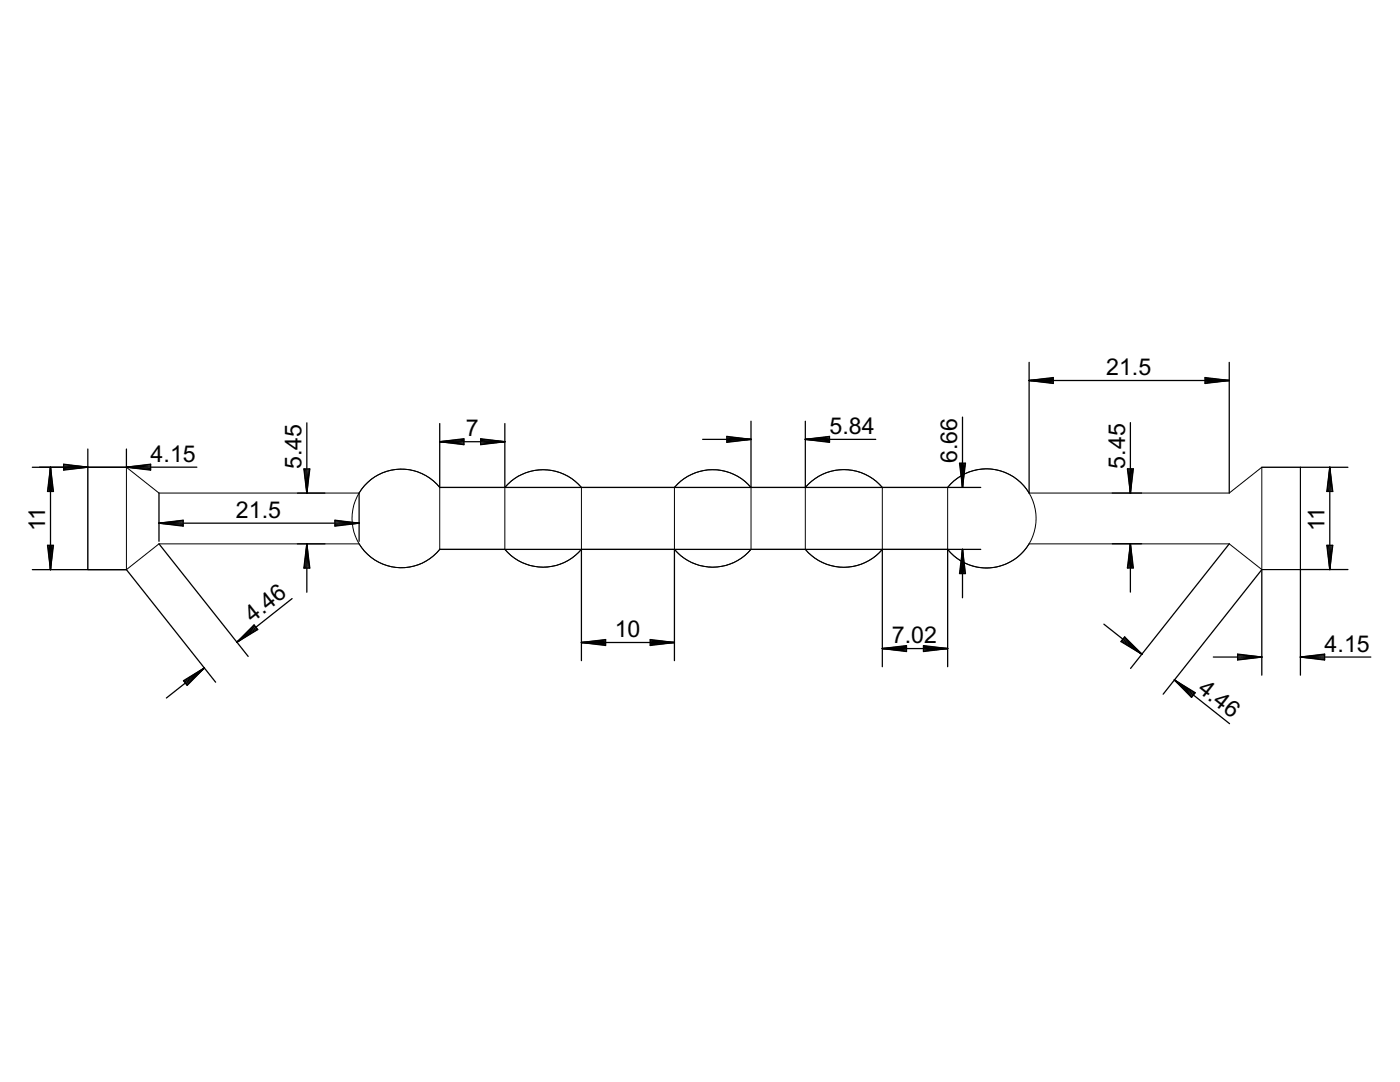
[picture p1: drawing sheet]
<svg xmlns="http://www.w3.org/2000/svg" width="279mm" height="216mm" viewBox="0 0 279 216" stroke-linecap="round" stroke-linejoin="round" font-family="sans-serif">
<g fill="none" stroke="#000" stroke-width=".2">
<path d="M25.2 93.2l6.5 5.2h40a9.9 9.9 0 0 1 16.1-1.1M25.2 93.2h-7.7v20.5h7.7M25.2 93.2v20.5M87.8 97.3a9.8 9.8 0 0 0-14.4-1.1 9.8 9.8 0 0 0 0 14.4 9.8 9.8 0 0 0 14.4-1M87.8 97.3v12.3M87.8 97.3h13M100.8 97.3a10 10 0 0 1 15.2 0M100.8 97.3v12.3M116 97.3v12.3M116 97.3h18.6M134.6 97.3a10 10 0 0 1 15.3 0M134.6 97.3v12.3"/>
<path d="M149.9 97.3v12.3M149.9 97.3h10.8M160.7 97.3a10.1 10.1 0 0 1 15.4 0M160.7 97.3v12.3M176.1 97.3v12.3M176.1 97.3h13M189.1 97.3a9.9 9.9 0 0 1 14.5-1.1 9.9 9.9 0 0 1 0 14.5 9.9 9.9 0 0 1-14.5-1.1M189.1 97.3v12.3M251.8 93.2l-6.5 5.2h-39.9a9.9 9.9 0 0 0-16.3-1.1M251.8 93.2h7.7v20.5l-7.7-.1M251.8 93.2v20.4M87.8 109.6a9.8 9.8 0 0 1-16.1-1.1h-40l-6.5 5.2"/>
<path d="M87.8 109.6h13M100.8 109.6a10 10 0 0 0 15.2 0M116 109.6h18.6M134.6 109.6a10 10 0 0 0 15.3 0M149.9 109.6h10.8M160.7 109.6a10 10 0 0 0 15.4 0M176.1 109.6h13M189.1 109.6a9.9 9.9 0 0 0 16.3-1.1h39.9l6.5 5.1"/>
</g>
<g fill="none" stroke="#000" stroke-width=".25">
<path d="M205.4 72.3v26.1M205.4 75.9h39.9M205.4 75.9l4.8-.6v1.2zM205.4 75.9l4.8 .3M205.4 75.9l4.8 .5M210.2 75.7l-4.8 .2M210.2 75.5l-4.8 .4M240.5 75.3l4.8 .6-4.8 .6zM240.5 75.7l4.8 .2M240.5 75.5l4.8 .4M245.3 72.3v26.1M245.3 75.9l-4.8 .3"/>
<path d="M245.3 75.9l-4.8 .5M7.9 93.2h9.6M10.1 93.2v20.5M10.1 93.2l.6 4.9h-1.2zM10.1 93.2l-.3 4.9M10.1 93.2l.2 4.9M10.1 93.2l-.5 4.9M10.1 93.2l.5 4.9M12.7 92.6l4.8 .6-4.8 .6zM12.7 93l4.8 .2M12.7 92.7l4.8 .5M17.5 89.6v3.6"/>
<path d="M17.5 93.2l-4.8 .3M17.5 93.2l-4.8 .5M25.2 89.6v3.6h-18.7M25.2 93.2h14.1M25.2 93.2l4.9-.6v1.2zM25.2 93.2l4.9 .3M25.2 93.2l4.9 .5M30.1 93l-4.9 .2M30.1 92.7l-4.9 .5M31.7 98.4v9.6M59.4 98.4h5.5M60.6 93.6h1.2l-.6 4.8z"/>
<path d="M60.7 93.6l.5 4.8M61 93.6l.2 4.8M61.2 84.4v14M61.5 93.6l-.3 4.8M61.7 93.6l-.5 4.8M71.7 98.4v9.6M87.8 84.5v12.8h107.9M87.8 88.1h13M87.8 88.1l4.8-.6v1.2zM87.8 88.1l4.8 .3M87.8 88.1l4.8 .5M92.6 87.9l-4.8 .2"/>
<path d="M92.6 87.7l-4.8 .4M95.9 87.5l4.9 .6-4.9 .6zM95.9 87.9l4.9 .2M95.9 87.7l4.9 .4M100.8 84.5v12.8M100.8 88.1l-4.9 .3M100.8 88.1l-4.9 .5M140.2 87.7h9.7M145.1 87.1l4.8 .6-4.8 .6zM145.1 87.4l4.8 .3M145.1 87.2l4.8 .5M149.9 84.1v13.2"/>
<path d="M149.9 87.7l-4.8 .2M149.9 87.7l-4.8 .5M160.7 84.1v13.2M160.7 87.7h14.1M160.7 87.7l4.8-.6v1.2zM160.7 87.7l4.8 .2M160.7 87.7l4.8 .5M165.5 87.4l-4.8 .3M165.5 87.2l-4.8 .5M191.5 92.4h1.2l-.6 4.9zM191.6 92.4l.5 4.9M191.9 92.4l.2 4.9"/>
<path d="M192.1 83.2v14.1M192.3 92.4l-.2 4.9M192.6 92.4l-.5 4.9M222 98.4h5.8M225 93.6h1.2l-.6 4.8zM225.1 93.6l.5 4.8M225.3 93.6l.3 4.8M225.6 84.3v14.1M225.8 93.6l-.2 4.8M226.1 93.6l-.5 4.8M259.5 93.2h9.5M265.4 93.2l.6 4.9h-1.2z"/>
<path d="M265.4 93.2v20.4M265.4 93.2l-.2 4.9M265.4 93.2l.2 4.9M265.4 93.2l-.5 4.9M265.4 93.2l.5 4.9M6.5 113.7h18.7l17.8 22.4M9.5 108.8h1.2l-.6 4.9zM9.6 108.8l.5 4.9M9.8 108.8l.3 4.9M10.3 108.8l-.2 4.9M10.6 108.8l-.5 4.9M31.7 108.5l17.8 22.5"/>
<path d="M31.7 104.4h40M31.7 104.4l4.9-.6v1.2zM31.7 104.4l4.9 .2M31.7 104.4l4.9 .5M36.6 104.1l-4.9 .3M36.6 103.9l-4.9 .5M58.3 119.4l-11 8.7M59.4 108.5h5.5M61.2 108.5v9.7M61.2 108.5l.6 4.8h-1.2zM61.2 108.5l-.2 4.8M61.2 108.5l.3 4.8"/>
<path d="M61.2 108.5l-.5 4.8M61.2 108.5l.5 4.8M66.8 103.8l4.9 .6-4.9 .6zM66.8 104.1l4.9 .3M66.8 103.9l4.9 .5M71.7 104.4l-4.9 .2M71.7 104.4l-4.9 .5M87.8 109.6h107.9M116 109.6v22.2M134.6 109.6v22.2M176.1 109.6v23.4M189.1 109.6v23.4"/>
<path d="M192.1 109.6v9.7M192.1 109.6l.6 4.8h-1.2zM192.1 109.6l-.2 4.8M192.1 109.6l.2 4.8M192.1 109.6l-.5 4.8M192.1 109.6l.5 4.8M222 108.5h5.8M225.6 108.5v9.7M225.6 108.5l.6 4.8h-1.2zM225.6 108.5l-.3 4.8M225.6 108.5l.2 4.8M225.6 108.5l-.5 4.8"/>
<path d="M225.6 108.5l.5 4.8M245.3 108.5l-19.7 24.9M264.8 108.8h1.2l-.6 4.8zM264.9 108.8l.5 4.8M265.2 108.8l.2 4.8M265.6 108.8l-.2 4.8M265.9 108.8l-.5 4.8M269 113.6h-9.5v21.1M36.6 135.8l4.2-2.5-3.4 3.5zM40.8 133.3l-7.6 6M40.8 133.3l-3.9 2.8M40.8 133.3l-3.7 3.2"/>
<path d="M40.8 133.3l-4.1 2.6M40.8 133.3l-3.5 3.4M50.7 124.7l.7 .9-4.1 2.5zM50.8 124.8l-3.5 3.3M50.9 125l-3.6 3.1M51.2 125.3l-3.9 2.8M51.4 125.5l-4.1 2.6M116 128.2h18.6M116 128.2l4.9-.6v1.2zM116 128.2l4.9 .2M116 128.2l4.9 .5M120.9 128l-4.9 .2"/>
<path d="M120.9 127.7l-4.9 .5M129.8 127.6l4.8 .6-4.8 .6zM129.8 128l4.8 .2M129.8 127.7l4.8 .5M134.6 128.2l-4.8 .2M134.6 128.2l-4.8 .5M176.1 129.4h13M176.1 129.4l4.8-.6v1.2zM176.1 129.4l4.8 .3M176.1 129.4l4.8 .5M180.9 129.2l-4.8 .2M180.9 128.9l-4.8 .5"/>
<path d="M184.3 128.8l4.8 .6-4.8 .6zM184.3 129.2l4.8 .2M184.3 128.9l4.8 .5M189.1 129.4l-4.8 .3M189.1 129.4l-4.8 .5M220.3 124.5l7.6 6M223.8 127.9l4.1 2.6M223.9 127.7l4 2.8M224.2 127.4l3.7 3.1M224.4 127.2l3.5 3.3M224.5 127.1l3.4 3.4-4.2-2.5zM234.4 135.7l11 8.7"/>
<path d="M234.4 135.7l4.1 2.5-.7 .9zM234.4 135.7l3.9 2.8M234.4 135.7l3.6 3.2M234.4 135.7l4.1 2.6M234.4 135.7l3.5 3.4M242.1 131.1h9.7M247 130.5l4.8 .6-4.8 .6zM247 130.9l4.8 .2M247 130.6l4.8 .5M251.8 134.7v-21.1l-19.7 24.9M251.8 131.1l-4.8 .2M251.8 131.1l-4.8 .5"/>
<path d="M259.5 131.1h14.1M259.5 131.1l4.9-.6v1.2zM259.5 131.1l4.9 .2M259.5 131.1l4.9 .5M264.4 130.9l-4.9 .2M264.4 130.6l-4.9 .5"/>
</g>
<g font-size="5.2">
<text x="220.7" y="74.9">21.5</text>
<text x="92.9" y="87.1">7</text>
<text x="165.6" y="86.6">5.84</text>
<text x="30.1" y="92.2">4.15</text>
<text x="60.2" y="93.6" transform="rotate(-90 60.2 93.6)">5.45</text>
<text x="191" y="92.4" transform="rotate(-90 191 92.4)">6.66</text>
<text x="224.5" y="93.5" transform="rotate(-90 224.5 93.5)">5.45</text>
<text x="9" y="105.9" transform="rotate(-90 9 105.9)">11</text>
<text x="47.1" y="103.3">21.5</text>
<text x="264.3" y="105.9" transform="rotate(-90 264.3 105.9)">11</text>
<text x="50.4" y="124.3" transform="rotate(-38 50.4 124.3)">4.46</text>
<text x="122.7" y="127.1">10</text>
<text x="178" y="128.4">7.02</text>
<text x="264.4" y="130">4.15</text>
<text x="238.8" y="137.8" transform="rotate(38 238.8 137.8)">4.46</text>
</g>
</svg>
